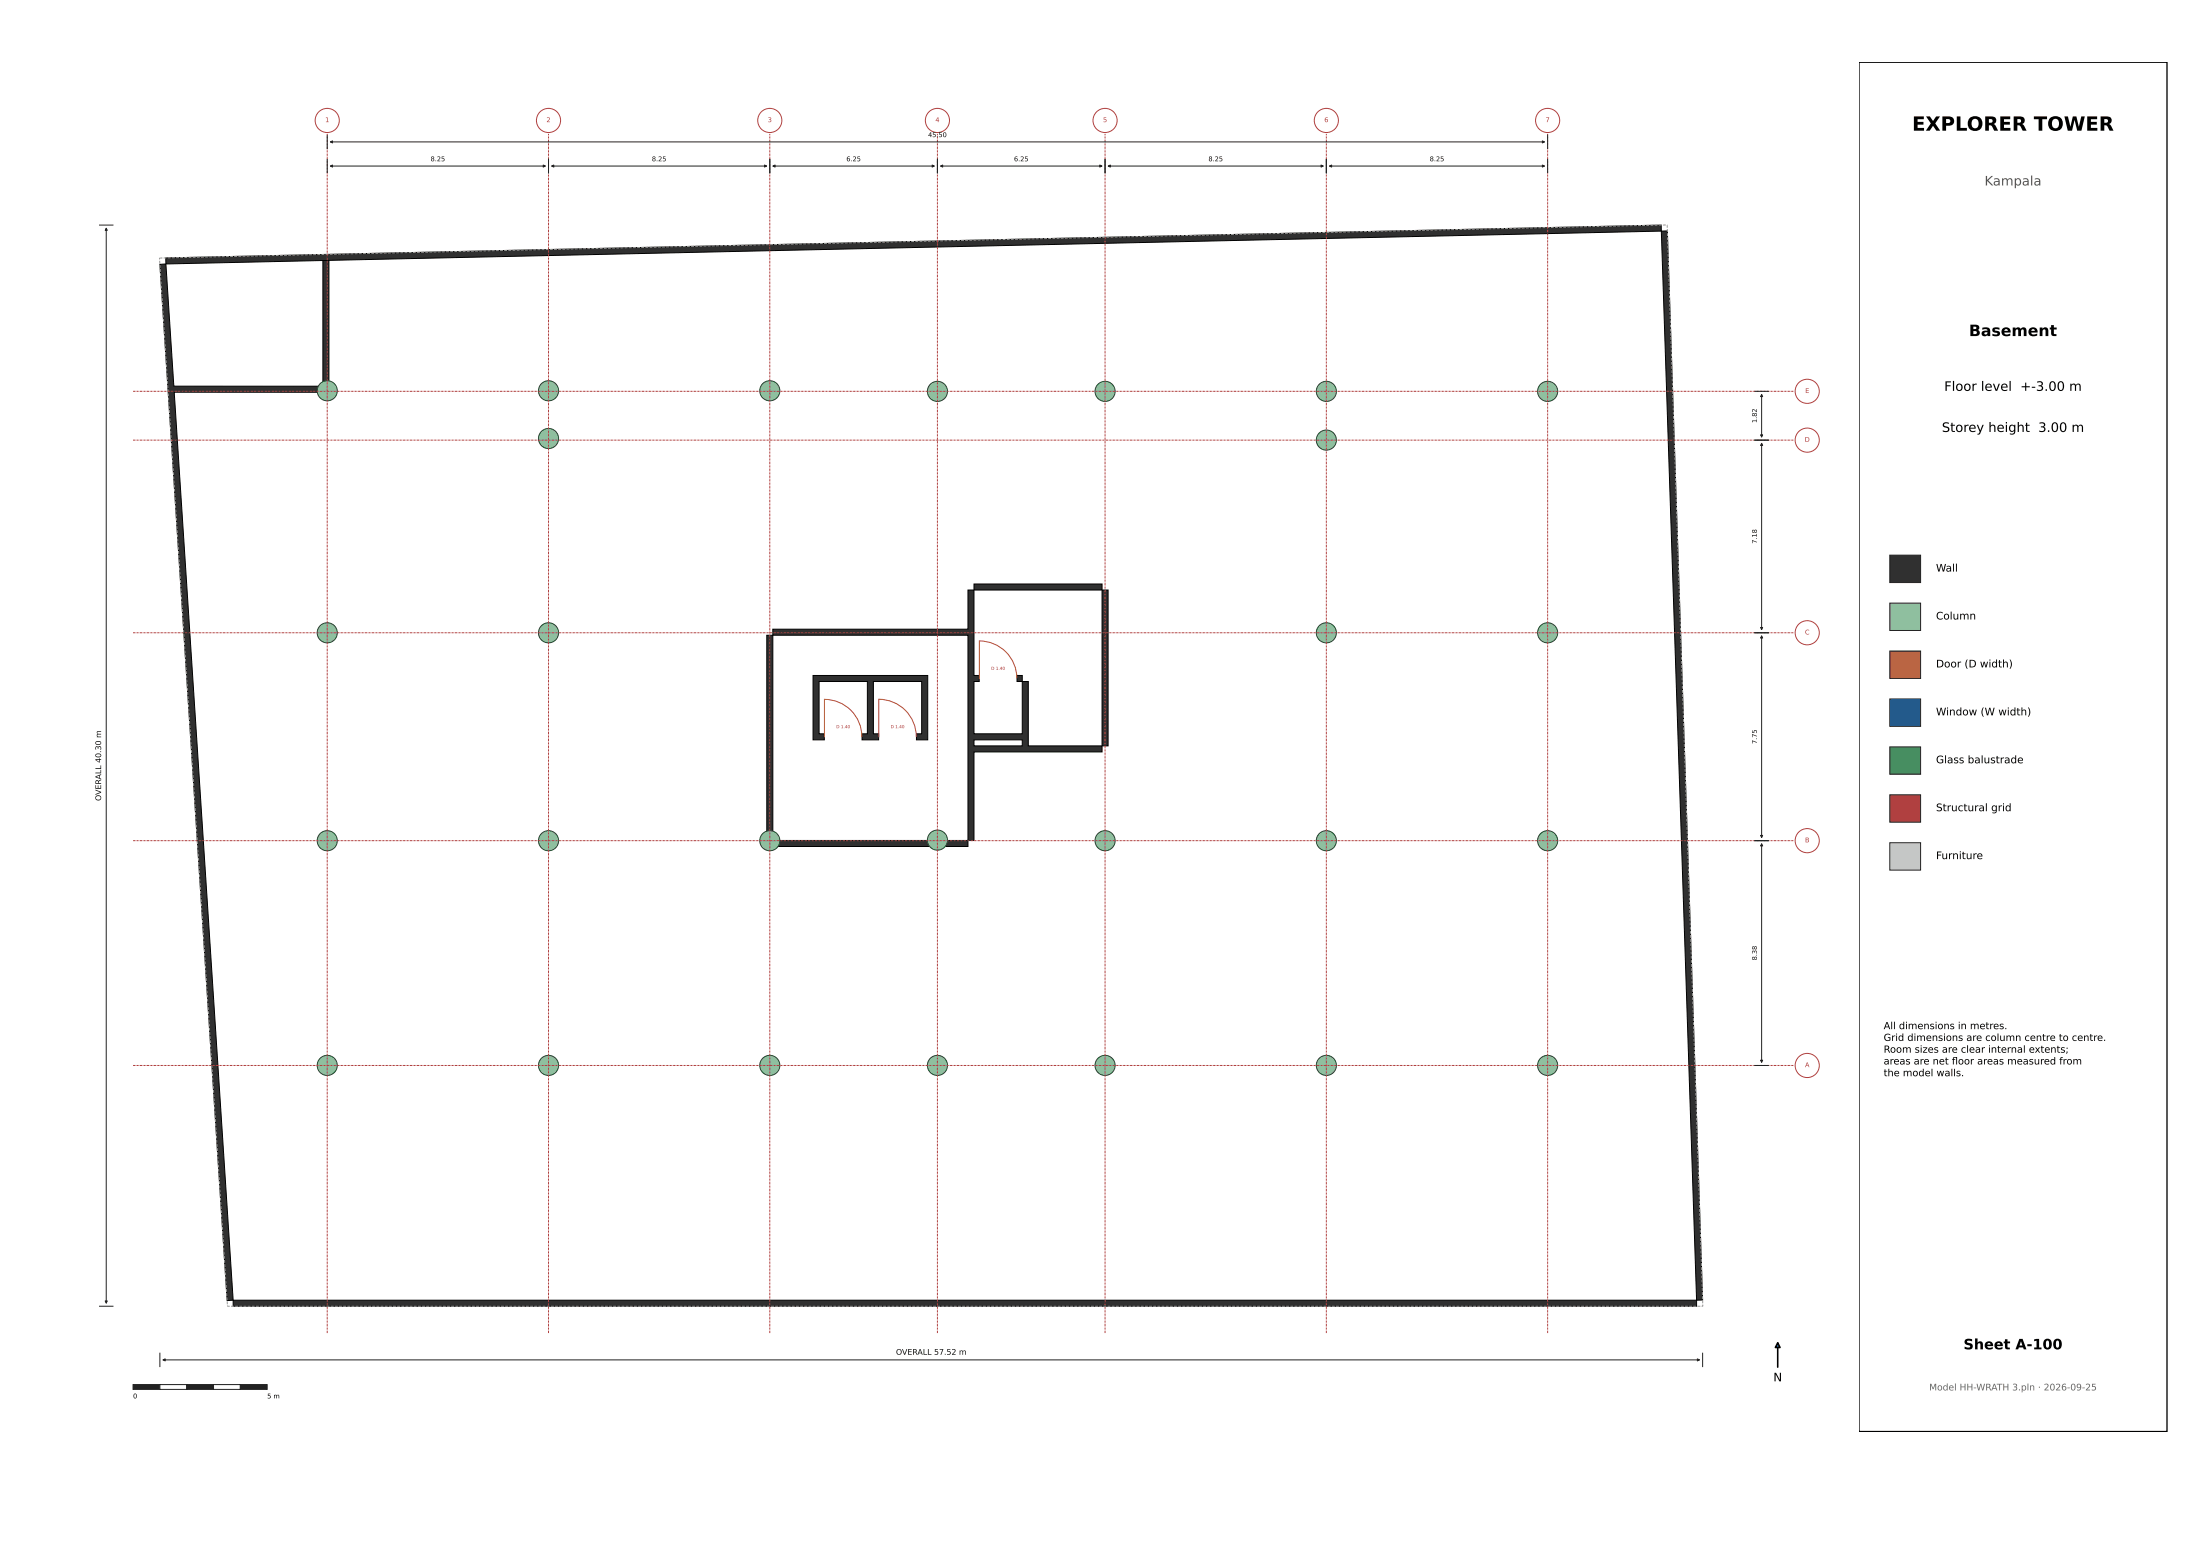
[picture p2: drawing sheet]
<svg xmlns="http://www.w3.org/2000/svg" width="594mm" height="420mm" viewBox="0 0 594 420" stroke-linecap="round" stroke-linejoin="round" font-family="sans-serif">
<g fill="#303030" stroke="#000" stroke-width=".27">
<path d="M208.6 226.9h52.8v1.7h-52.8z"/>
<path d="M43.2 71.4l1.6-.1 2.1 33h40.3v1.6h-40.2l16 245.2-1.7 .1z"/>
<path d="M207.1 171.5h1.6v55.3h-1.6z"/>
<path d="M219.6 182.4h30.9v17.4h-3v-1.7h1.4v-14.1h-13v14.1h1.4v1.7h-4.5v-1.7h1.4v-14.1h-13v14.1h1.4v1.7h-3z"/>
<path d="M208.7 169.9h52.7v-10.6h1.6v23.1h1.4v1.6h-1.4v14.1h13.1v-14.1h1.6v17.4h19.9v1.6h-34.6v23.9h-1.6v-55.4h-52.7z"/>
</g>
<path d="M263 199.8h13.1v1.6h-13.1z" fill="#fff" stroke="#000" stroke-width=".27"/>
<g fill="#303030" stroke="#000" stroke-width=".27">
<path d="M274.6 182.4h1.5v1.6h-1.5z"/>
<path d="M87.2 70.3h1.6v34h-1.6z"/>
<path d="M44.8 69.6l403.8-8.8v1.6l-403.8 8.9z"/>
<path d="M63 351.1h395.2v1.6h-395.2z"/>
<path d="M448.6 62.4l1.7-.1 9.5 288.7-1.6 .1z"/>
<path d="M297.6 159.3h1.6v42.1h-1.6z"/>
<path d="M263 157.7h34.6v1.6h-34.6z"/>
</g>
<g fill="#8fbf9f" stroke="#1d4d2d" stroke-width=".27">
<circle cx="88.4" cy="105.5" r="2.72"/>
<circle cx="148.1" cy="105.5" r="2.72"/>
<circle cx="207.9" cy="105.5" r="2.72"/>
<circle cx="253.2" cy="105.7" r="2.72"/>
<circle cx="298.4" cy="105.7" r="2.72"/>
<circle cx="358.2" cy="105.7" r="2.72"/>
<circle cx="417.9" cy="105.7" r="2.72"/>
<circle cx="417.9" cy="170.9" r="2.72"/>
<circle cx="417.9" cy="227" r="2.72"/>
<circle cx="358.2" cy="287.7" r="2.72"/>
<circle cx="298.4" cy="287.7" r="2.72"/>
<circle cx="253.2" cy="287.7" r="2.72"/>
<circle cx="207.9" cy="287.7" r="2.72"/>
<circle cx="148.1" cy="287.7" r="2.72"/>
<circle cx="88.4" cy="287.7" r="2.72"/>
<circle cx="88.4" cy="227" r="2.72"/>
<circle cx="148.1" cy="227" r="2.72"/>
<circle cx="207.9" cy="227" r="2.72"/>
<circle cx="253.2" cy="226.8" r="2.72"/>
<circle cx="298.4" cy="227" r="2.72"/>
<circle cx="358.2" cy="227" r="2.72"/>
<circle cx="358.2" cy="170.9" r="2.72"/>
<circle cx="148.1" cy="170.9" r="2.72"/>
<circle cx="88.4" cy="170.9" r="2.72"/>
<circle cx="417.9" cy="287.7" r="2.72"/>
<circle cx="148.1" cy="118.4" r="2.72"/>
<circle cx="358.2" cy="118.8" r="2.72"/>
</g>
<path d="M264.5 173.1a10.1 10.1 0 0 1 10.1 10.1M222.6 188.8a10.1 10.1 0 0 1 10.2 10.1M237.3 188.8a10.1 10.1 0 0 1 10.1 10.1" fill="none" stroke="#b5651d" stroke-width=".27"/>
<g fill="none" stroke="#b04040" stroke-width=".27">
<circle cx="88.4" cy="32.5" r="3.3"/>
<circle cx="148.1" cy="32.5" r="3.3"/>
<circle cx="207.9" cy="32.5" r="3.3"/>
<circle cx="253.2" cy="32.5" r="3.3"/>
<circle cx="298.4" cy="32.5" r="3.3"/>
<circle cx="358.2" cy="32.5" r="3.3"/>
<circle cx="417.9" cy="32.5" r="3.3"/>
<circle cx="488" cy="105.7" r="3.3"/>
<circle cx="488" cy="118.8" r="3.3"/>
<circle cx="488" cy="170.8" r="3.3"/>
<circle cx="488" cy="227" r="3.3"/>
<circle cx="488" cy="287.7" r="3.3"/>
</g>
<path d="M35.9 373.8h7.3v1.3h-7.3z" fill="#222" stroke="#222" stroke-width=".27"/>
<path d="M43.2 373.8h7.2v1.3h-7.2z" fill="#fff" stroke="#222" stroke-width=".27"/>
<path d="M50.4 373.8h7.3v1.3h-7.3z" fill="#222" stroke="#222" stroke-width=".27"/>
<path d="M57.7 373.8h7.2v1.3h-7.2z" fill="#fff" stroke="#222" stroke-width=".27"/>
<g fill="#222" stroke="#222" stroke-width=".27">
<path d="M64.9 373.8h7.2v1.3h-7.2z"/>
<path d="M146.7 44.6l.6 .2-.6 .3z"/>
<path d="M89.2 44.8l.6-.2v.5z"/>
<path d="M206.5 44.6l.5 .2-.5 .3z"/>
<path d="M149 44.8l.6-.2v.5z"/>
<path d="M251.7 44.6l.6 .2-.6 .3z"/>
<path d="M208.7 44.8l.6-.2v.5z"/>
<path d="M297 44.6l.6 .2-.6 .3z"/>
<path d="M254 44.8l.6-.2v.5z"/>
<path d="M356.8 44.6l.5 .2-.5 .3z"/>
<path d="M299.3 44.8l.5-.2v.5z"/>
<path d="M416.5 44.6l.6 .2-.6 .3z"/>
<path d="M359 44.8l.6-.2v.5z"/>
<path d="M475.7 227.8l.3 .6h-.6z"/>
<path d="M475.4 286.2h.6l-.3 .6z"/>
<path d="M475.7 171.7l.3 .6h-.6z"/>
<path d="M475.4 225.6h.6l-.3 .5z"/>
<path d="M475.7 119.7l.3 .6h-.6z"/>
<path d="M475.4 169.4h.6l-.3 .6z"/>
<path d="M475.7 106.5l.3 .6h-.6z"/>
<path d="M475.4 117.4h.6l-.3 .6z"/>
<path d="M458.4 366.9l.5 .3-.5 .3z"/>
<path d="M44 367.2l.6-.3v.6z"/>
<path d="M28.7 61.6l.3 .6h-.6z"/>
<path d="M28.4 351.3h.6l-.3 .5z"/>
<path d="M416.5 38l.6 .3-.6 .3z"/>
<path d="M89.2 38.3l.6-.3v.6z"/>
</g>
<path d="M43.1 69.7l407.1-9 9.6 292h-398.4l-18.3-283" fill="none" stroke="#9a9a9a" stroke-width=".27" stroke-dasharray=".8 .3" stroke-linecap="butt"/>
<path d="M264.5 173.1v10.1M222.6 188.8v10.1M237.3 188.8v10.1" fill="none" stroke="#b5651d" stroke-width=".27"/>
<path d="M35.9 118.8h448.5M35.9 105.7h448.5M35.9 170.8h448.5M35.9 227h448.5M35.9 287.7h448.5M88.4 359.9v-323.8M148.1 359.9v-323.8M207.9 359.9v-323.8M253.2 359.9v-323.8M298.4 359.9v-323.8M358.2 359.9v-323.8M417.9 359.9v-323.8" fill="none" stroke="#b04040" stroke-width=".27" stroke-dasharray=".6 .1 .1 .1" stroke-linecap="butt"/>
<g fill="none" stroke="#222" stroke-width=".27">
<path d="M88.4 36.5v3.6M89.2 38.3h327.9M417.9 36.5v3.6M88.4 43v3.6M89.2 44.8h58.1M148.1 43v3.6M149 44.8h58M207.9 43v3.6M208.7 44.8h43.6M253.2 43v3.6M254 44.8h43.6M298.4 43v3.6"/>
<path d="M299.3 44.8h58M358.2 43v3.6M359 44.8h58.1M417.9 43v3.6M26.9 60.8h3.6M28.7 61.6v290.2M473.9 118.8h3.6M473.9 105.7h3.6M475.7 119.7v50.3M475.7 106.5v11.5M473.9 170.8h3.6M475.7 171.7v54.4"/>
<path d="M473.9 227h3.6M475.7 227.8v59M473.9 287.7h3.6M26.9 352.7h3.6M43.2 365.4v3.6M44 367.2h414.9M459.8 365.4v3.6"/>
</g>
<path d="M480.1 362.6v6.5" fill="none" stroke="#000" stroke-width=".42"/>
<path d="M480.1 362.6l.6 1.2h-1.3z" fill="#1f77b4" stroke="#000" stroke-width=".42"/>
<path d="M502 16.8h83.2v369.7h-83.2z" fill="none" stroke="#000" stroke-width=".35"/>
<path d="M510.3 149.9h8.4v7.4h-8.4z" fill="#303030" stroke="#222" stroke-width=".27"/>
<path d="M510.3 162.8h8.4v7.4h-8.4z" fill="#8fbf9f" stroke="#222" stroke-width=".27"/>
<path d="M510.3 175.8h8.4v7.4h-8.4z" fill="#b5651d" stroke="#222" stroke-width=".27"/>
<path d="M510.3 188.7h8.4v7.4h-8.4z" fill="#1f5fbf" stroke="#222" stroke-width=".27"/>
<path d="M510.3 201.7h8.4v7.3h-8.4z" fill="#3a8f5a" stroke="#222" stroke-width=".27"/>
<path d="M510.3 214.6h8.4v7.4h-8.4z" fill="#b04040" stroke="#222" stroke-width=".27"/>
<path d="M510.3 227.5h8.4v7.4h-8.4z" fill="#c9c9c9" stroke="#222" stroke-width=".27"/>
<text font-size="5.3" x="516.4" y="35.3">EXPLORER TOWER</text>
<text font-size="4.2" x="531.7" y="90.7">Basement</text>
<text font-size="3.9" x="530.2" y="364.3">Sheet A-100</text>
<text font-size="3.5" fill="#555" x="535.9" y="50.1">Kampala</text>
<g font-size="3.5">
<text x="525" y="105.5">Floor level +-3.00 m</text>
<text x="524.4" y="116.6">Storey height 3.00 m</text>
</g>
<text font-size="3.2" x="478.9" y="373">N</text>
<g font-size="2.8">
<text x="522.8" y="154.3">Wall</text>
<text x="522.8" y="167.3">Column</text>
<text x="522.8" y="180.2">Door (D width)</text>
<text x="522.8" y="193.1">Window (W width)</text>
<text x="522.8" y="206.1">Glass balustrade</text>
<text x="522.8" y="219">Structural grid</text>
<text x="522.8" y="232">Furniture</text>
</g>
<g font-size="2.6">
<text x="508.7" y="277.9">All dimensions in metres.</text>
<text x="508.7" y="281.1">Grid dimensions are column centre to centre.</text>
<text x="508.7" y="284.2">Room sizes are clear internal extents;</text>
<text x="508.7" y="287.4">areas are net foor areas measured from</text>
<text x="527.1" y="287.4">l</text>
<text x="508.7" y="290.6">the model walls.</text>
</g>
<text font-size="2.5" fill="#666" x="521" y="375.4">Model HH-WRATH 3.pln · 2026-09-25</text>
<g font-size="2.1" fill="#111">
<text x="27.3" y="216.3" transform="rotate(-90 27.3 216.3)">OVERALL 40.30 m</text>
<text x="241.9" y="365.8">OVERALL 57.52 m</text>
</g>
<g font-size="1.8" fill="#b04040">
<text x="87.8" y="33">1</text>
<text x="147.6" y="33">2</text>
<text x="207.3" y="33">3</text>
<text x="252.6" y="33">4</text>
<text x="297.9" y="33">5</text>
<text x="357.6" y="33">6</text>
<text x="417.4" y="33">7</text>
<text x="487.5" y="106.1">E</text>
<text x="487.4" y="119.3">D</text>
<text x="487.4" y="171.3">C</text>
<text x="487.4" y="227.4">B</text>
<text x="487.4" y="288.1">A</text>
</g>
<g font-size="1.8" fill="#111">
<text x="250.6" y="37">45.50</text>
<text x="116.3" y="43.5">8.25</text>
<text x="176" y="43.5">8.25</text>
<text x="228.5" y="43.5">6.25</text>
<text x="273.8" y="43.5">6.25</text>
<text x="326.3" y="43.5">8.25</text>
<text x="386.1" y="43.5">8.25</text>
<text x="474.4" y="114.2" transform="rotate(-90 474.4 114.2)">1.82</text>
<text x="474.4" y="146.8" transform="rotate(-90 474.4 146.8)">7.18</text>
<text x="474.4" y="200.9" transform="rotate(-90 474.4 200.9)">7.75</text>
<text x="474.4" y="259.3" transform="rotate(-90 474.4 259.3)">8.38</text>
</g>
<g font-size="1.8">
<text x="35.9" y="377.6">0</text>
<text x="72.1" y="377.6">5 m</text>
</g>
<g font-size="1.1" fill="#8a4b12">
<text x="267.7" y="180.9">D 1.40</text>
<text x="225.8" y="196.6">D 1.40</text>
<text x="240.5" y="196.6">D 1.40</text>
</g>
</svg>
